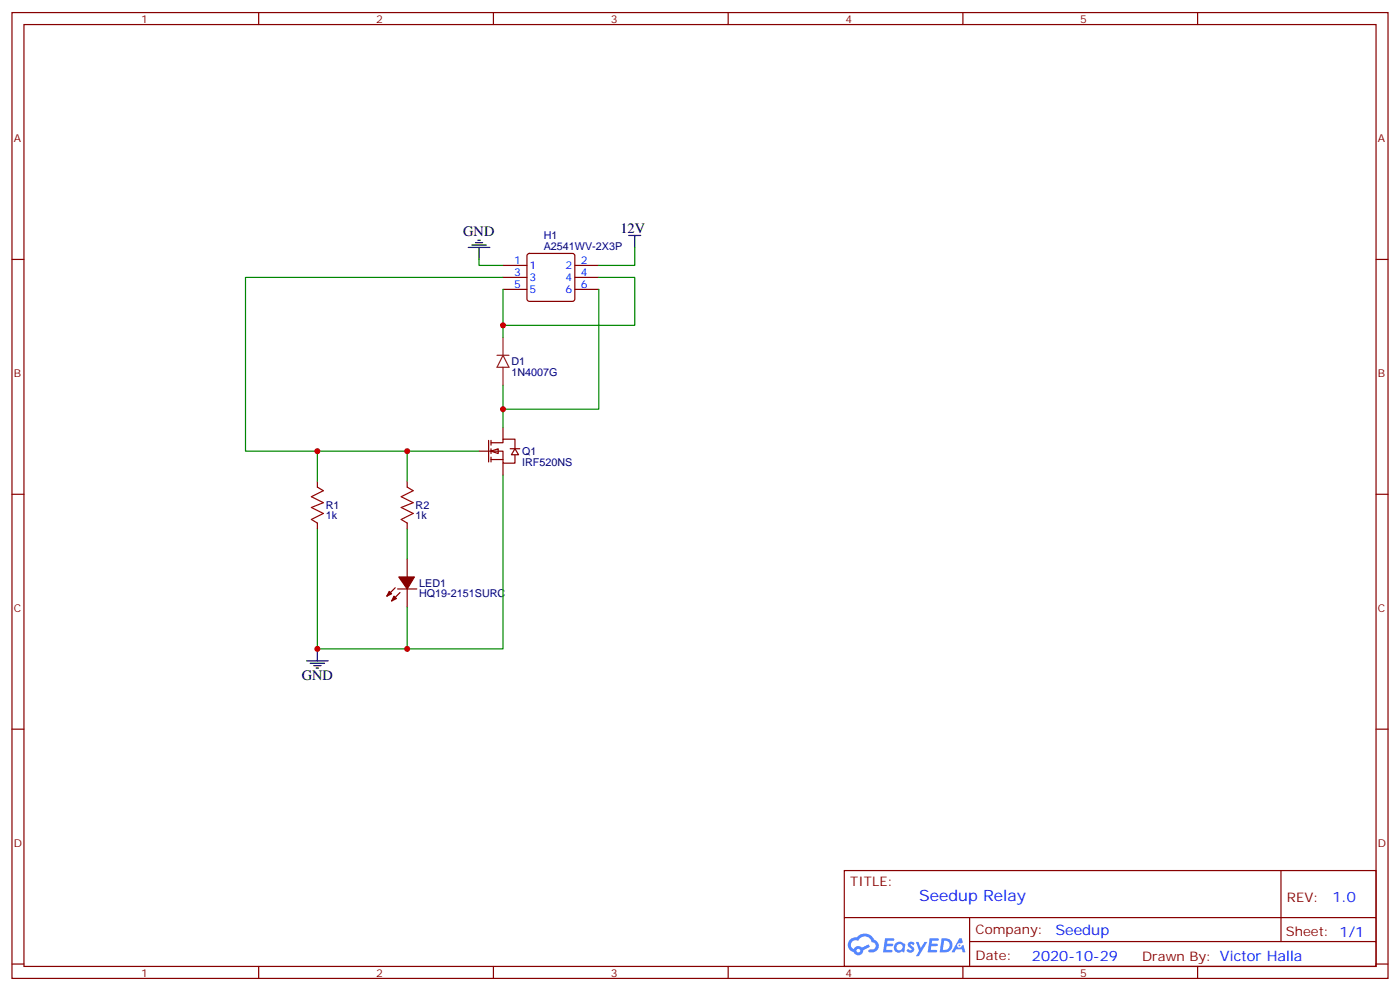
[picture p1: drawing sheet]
<svg xmlns="http://www.w3.org/2000/svg" width="412mm" height="292mm" viewBox="0 0 412 292" stroke-linecap="round" stroke-linejoin="round" font-family="sans-serif">
<g fill="none" stroke="#870000" stroke-width=".35">
<path d="M3.5 3.7h405.4v284.3h-405.4zM7.1 7.2h398.2v277.3h-398.2zM76.2 3.7v3.5M145.3 3.7v3.5M214.5 3.7v3.5M283.6 3.7v3.5M352.8 3.7v3.5M3.5 76.4h3.6M405.3 76.4h3.6M3.5 145.5h3.6M405.3 145.5h3.6M3.5 214.7h3.6"/>
<path d="M405.3 214.7h3.6M248.7 256.3h156.6v28.2h-156.6zM377.3 256.3v20.9M248.7 270.1h156.5M285.6 277.2h119.6M285.6 270.1v14.2M3.5 283.8h3.6M76.2 284.5v3.5M145.3 284.5v3.5M214.5 284.5v3.5M283.6 284.5v3.5M352.8 284.5v3.5"/>
<path d="M405.3 283.8h3.6"/>
</g>
<g fill="#5487ff">
<path d="M267.7 277.5a1.22 1.22 0 0 1 1.7 .2l-.4 .6a.47 .47 0 0 0-.3-.4 .47 .47 0 0 0-.5 .2l.1 .2a1.14 1.14 0 0 1 .8 1.8 1.14 1.14 0 0 1-1.9 0l-.2-.2 .5-.6 .7 .5a.29 .29 0 0 0 .3-.3 .29 .29 0 0 0-.2-.3 1.04 1.04 0 0 1-.6-1.7z"/>
<path d="M260.7 276.2h2.4l.3 .2-.2 .5-1.8 .1-.1 .8h1.5l.3 .4-.3 .4h-1.6l-.2 1.1h1.7l.2 .3-.2 .3-2.6 .1z"/>
<path d="M273.8 276.2h2.4l.3 .2-.1 .5-1.8 .1-.2 .8h1.6l.3 .4-.4 .4-1.6-.1-.1 1.1 1.7 .1 .2 .3-.2 .3-2.6 .1z"/>
<path d="M282.6 276.2h.7l.3 1.3-.6 .3a.69 .69 0 0 0-1 .3 .69 .69 0 0 0 .4 .9 .69 .69 0 0 0 .9-.6l.5-.2 .6 2.2h-.8l-.2-.9h-1.8l-.5 .9h-.8z"/>
<path d="M269.8 277.3h.8l.6 1.8 1.1-1.8h.9l-2.6 4.2h-.8l.9-1.5z"/>
<path d="M277.4 276.2l-.6 4.2h1.3a2.11 2.11 0 0 0 2.5-2.1 2.11 2.11 0 0 0-2.5-2.1zM278.1 277a1.39 1.39 0 0 1 1.7 1.4 1.39 1.39 0 0 1-1.8 1.2h-.3z"/>
<path d="M263.7 277.8a1.54 1.54 0 0 0-.1 2.2 1.54 1.54 0 0 0 2.2 .1l.6 .3 .3-2.3-.2-.3h-.4a1.49 1.49 0 0 0-2.4 0zM264 278.8a.94 .94 0 0 1 1.8 0 .94 .94 0 0 1-1.8 0z"/>
<path d="M250.4 276.6a2.18 2.18 0 0 0 1.1 3.7 1.44 1.44 0 0 0 1.6 .9 1.44 1.44 0 0 0 1.2-1.4l2-1.1-.5-.7-1.9 1a1.47 1.47 0 0 0-2.4 .4 1.39 1.39 0 0 1-.7-1.9 1.39 1.39 0 0 1 2-.5 2.12 2.12 0 0 1 2.2-1.3 2.12 2.12 0 0 1 1.9 1.7 1.14 1.14 0 0 1 1.1 1.4 1.14 1.14 0 0 1-1.7 .7 .43 .43 0 0 0-.5 .4 .43 .43 0 0 0 .4 .5 1.98 1.98 0 0 0 2.5-1.2 1.98 1.98 0 0 0-1.2-2.6 3.1 3.1 0 0 0-5.3-.6l-.9 .1zM252.3 279.9a.55 .55 0 0 1 1.1 0 .55 .55 0 0 1-1.1 0z"/>
<circle cx="282.6" cy="278.3" r=".26"/>
</g>
<path d="M137.9 72.8h6.4M139 72.1h4.2M140.1 71.4h2.1M140.8 70.7h.7M141.1 72.8v3.6M185.2 69.3h3.5M187 69.3v3.5M90.3 194.6h6.4M91.4 195.3h4.2M92.4 196h2.1M93.1 196.7h.7M93.5 191v3.6" fill="none" stroke="#000" stroke-width=".35"/>
<g fill="none" stroke="#870000" stroke-width=".35">
<path d="M148.2 78.1h7M155.5 74.8l.4-.2h12.7l.5 .2 .2 .5v12.7l-.2 .5-.5 .2h-12.7l-.5-.2-.2-.5v-12.7zM169.3 78.1h7.1M148.2 81.7h7M148.2 85.2h7M169.3 81.7h7.1M169.3 85.2h7.1M93.5 141.6v1.8M93.5 154v1.8M119.9 141.6v1.8M119.9 154v1.8M116.4 173l-2.5 2.5"/>
<path d="M117.1 173.4h5.7M117.8 174.4l-2.4 2.5M119.9 164.6v5.3M119.9 173.4v5.3"/>
</g>
<path d="M141.1 76.4v1.7h7.1M187 72.8v5.3h-10.6" fill="none" stroke="#008700" stroke-width=".35"/>
<path d="M93.5 143.4l1.7 1.1-3.5 1.7 3.5 1.8-3.5 1.4 3.5 1.8-3.5 1.7 1.8 1.1M119.9 143.4l1.8 1.1-3.5 1.7 3.5 1.8-3.5 1.4 3.5 1.8-3.5 1.7 1.7 1.1" fill="none" stroke="#a10000" stroke-width=".35"/>
<path d="M148.2 99.3v5.3M146.4 104.6h3.5M148.2 104.6l1.7 3.5h-3.5zM148.2 108.1v5.3" fill="none" stroke="#8c2424" stroke-width=".35"/>
<g fill="#870000" stroke="#870000" stroke-width=".35">
<path d="M116.1 175.5l.7 .7-1.4 .7z"/>
<path d="M114.7 174.1l.7 .7-1.5 .7z"/>
<path d="M117.5 169.9h4.6l-2.2 3.5z"/>
</g>
<g fill="#fff" stroke="#870000" stroke-width=".35">
<path d="M144.6 132.8l2.2-.7v1.4z"/>
<path d="M151.7 132.1l1.1 1.8h-2.2z"/>
</g>
<path d="M141.1 132.8h7.1v3.5h3.5v-2.4M143.9 129.6v6.4M144.6 130.4h3.6v-1.1h3.5v2.8M144.6 135.3h3.6M144.6 129.6v1.5M144.6 132.1v1.4M144.6 134.6v1.4M148.2 125.8v3.5M148.2 136.3v3.6M150.3 132.1h2.8" fill="none" stroke="#870000" stroke-width=".35"/>
<path d="M148.2 81.7h-75.9v51.1h68.8M148.2 85.2v14.1M176.4 85.2v35.3h-28.2M176.4 81.7h10.6v14.1h-38.8M148.2 113.4v12.4M93.5 132.8v8.8M119.9 132.8v8.8M148.2 139.9v51.1h-28.3M93.5 155.8v35.2h26.4v-12.3M119.9 155.8v8.8" fill="none" stroke="#008700" stroke-width=".35"/>
<g fill="#c00">
<circle cx="93.5" cy="132.8" r=".88"/>
<circle cx="119.9" cy="132.8" r=".88"/>
<circle cx="93.5" cy="191" r=".88"/>
<circle cx="119.9" cy="191" r=".88"/>
<circle cx="148.2" cy="120.5" r=".88"/>
<circle cx="148.2" cy="95.8" r=".88"/>
</g>
<text font-size="4.6" fill="#00f" x="270.8" y="265.3">Seedup Relay</text>
<g font-size="4.2">
<text x="136.5" y="69.5">GND</text>
<text x="182.7" y="68.6">12V</text>
<text x="88.9" y="200.2">GND</text>
</g>
<g font-size="4.2" fill="#00f">
<text x="392.5" y="265.6">1.0</text>
<text x="310.9" y="275.1">Seedup</text>
<text x="304" y="282.9">2020-10-29</text>
</g>
<g font-size="3.9" fill="#800">
<text x="250.5" y="260.9">TITLE:</text>
<text x="379.1" y="265.6">REV:</text>
<text x="287.4" y="275.1">Company:</text>
<text x="378.7" y="275.7">Sheet: 1/1</text>
<text x="287.4" y="282.8">Date:</text>
<text x="336.4" y="282.8">Drawn By: Victor Halla</text>
</g>
<g font-size="3.2" fill="#800">
<text x="41.6" y="6.7">1</text>
<text x="110.8" y="6.7">2</text>
<text x="179.9" y="6.7">3</text>
<text x="249.1" y="6.7">4</text>
<text x="318.2" y="6.7">5</text>
<text x="4.1" y="41.8">A</text>
<text x="405.9" y="41.8">A</text>
<text x="4.1" y="110.9">B</text>
<text x="405.9" y="110.9">B</text>
<text x="4.1" y="180.1">C</text>
<text x="405.9" y="180.1">C</text>
<text x="4.1" y="249.2">D</text>
<text x="405.9" y="249.2">D</text>
<text x="41.6" y="287.5">1</text>
<text x="110.8" y="287.5">2</text>
<text x="179.9" y="287.5">3</text>
<text x="249.1" y="287.5">4</text>
<text x="318.2" y="287.5">5</text>
</g>
<g font-size="3.2" fill="#000080">
<text x="160.2" y="70.4">H1</text>
<text x="160.2" y="73.6">A2541WV-2X3P</text>
<text x="150.6" y="107.4">D1</text>
<text x="150.6" y="110.6">1N4007G</text>
<text x="153.8" y="137.1">IRF520NS</text>
<text x="153.8" y="133.9">Q1</text>
<text x="96" y="149.8">R1</text>
<text x="122.4" y="149.8">R2</text>
<text x="96" y="152.9">1k</text>
<text x="122.4" y="152.9">1k</text>
<text x="123.5" y="172.7">LED1</text>
<text x="123.5" y="175.9">HQ19-2151SURC</text>
</g>
<g font-size="3.2" fill="#00f">
<text x="151.4" y="77.8">1</text>
<text x="171.1" y="77.8">2</text>
<text x="151.4" y="81.3">3</text>
<text x="155.9" y="79.2">1</text>
<text x="155.9" y="82.7">3</text>
<text x="166.6" y="79.2">2</text>
<text x="166.6" y="82.7">4</text>
<text x="171.1" y="81.3">4</text>
<text x="151.4" y="84.8">5</text>
<text x="155.9" y="86.3">5</text>
<text x="166.6" y="86.3">6</text>
<text x="171.1" y="84.8">6</text>
</g>
</svg>
